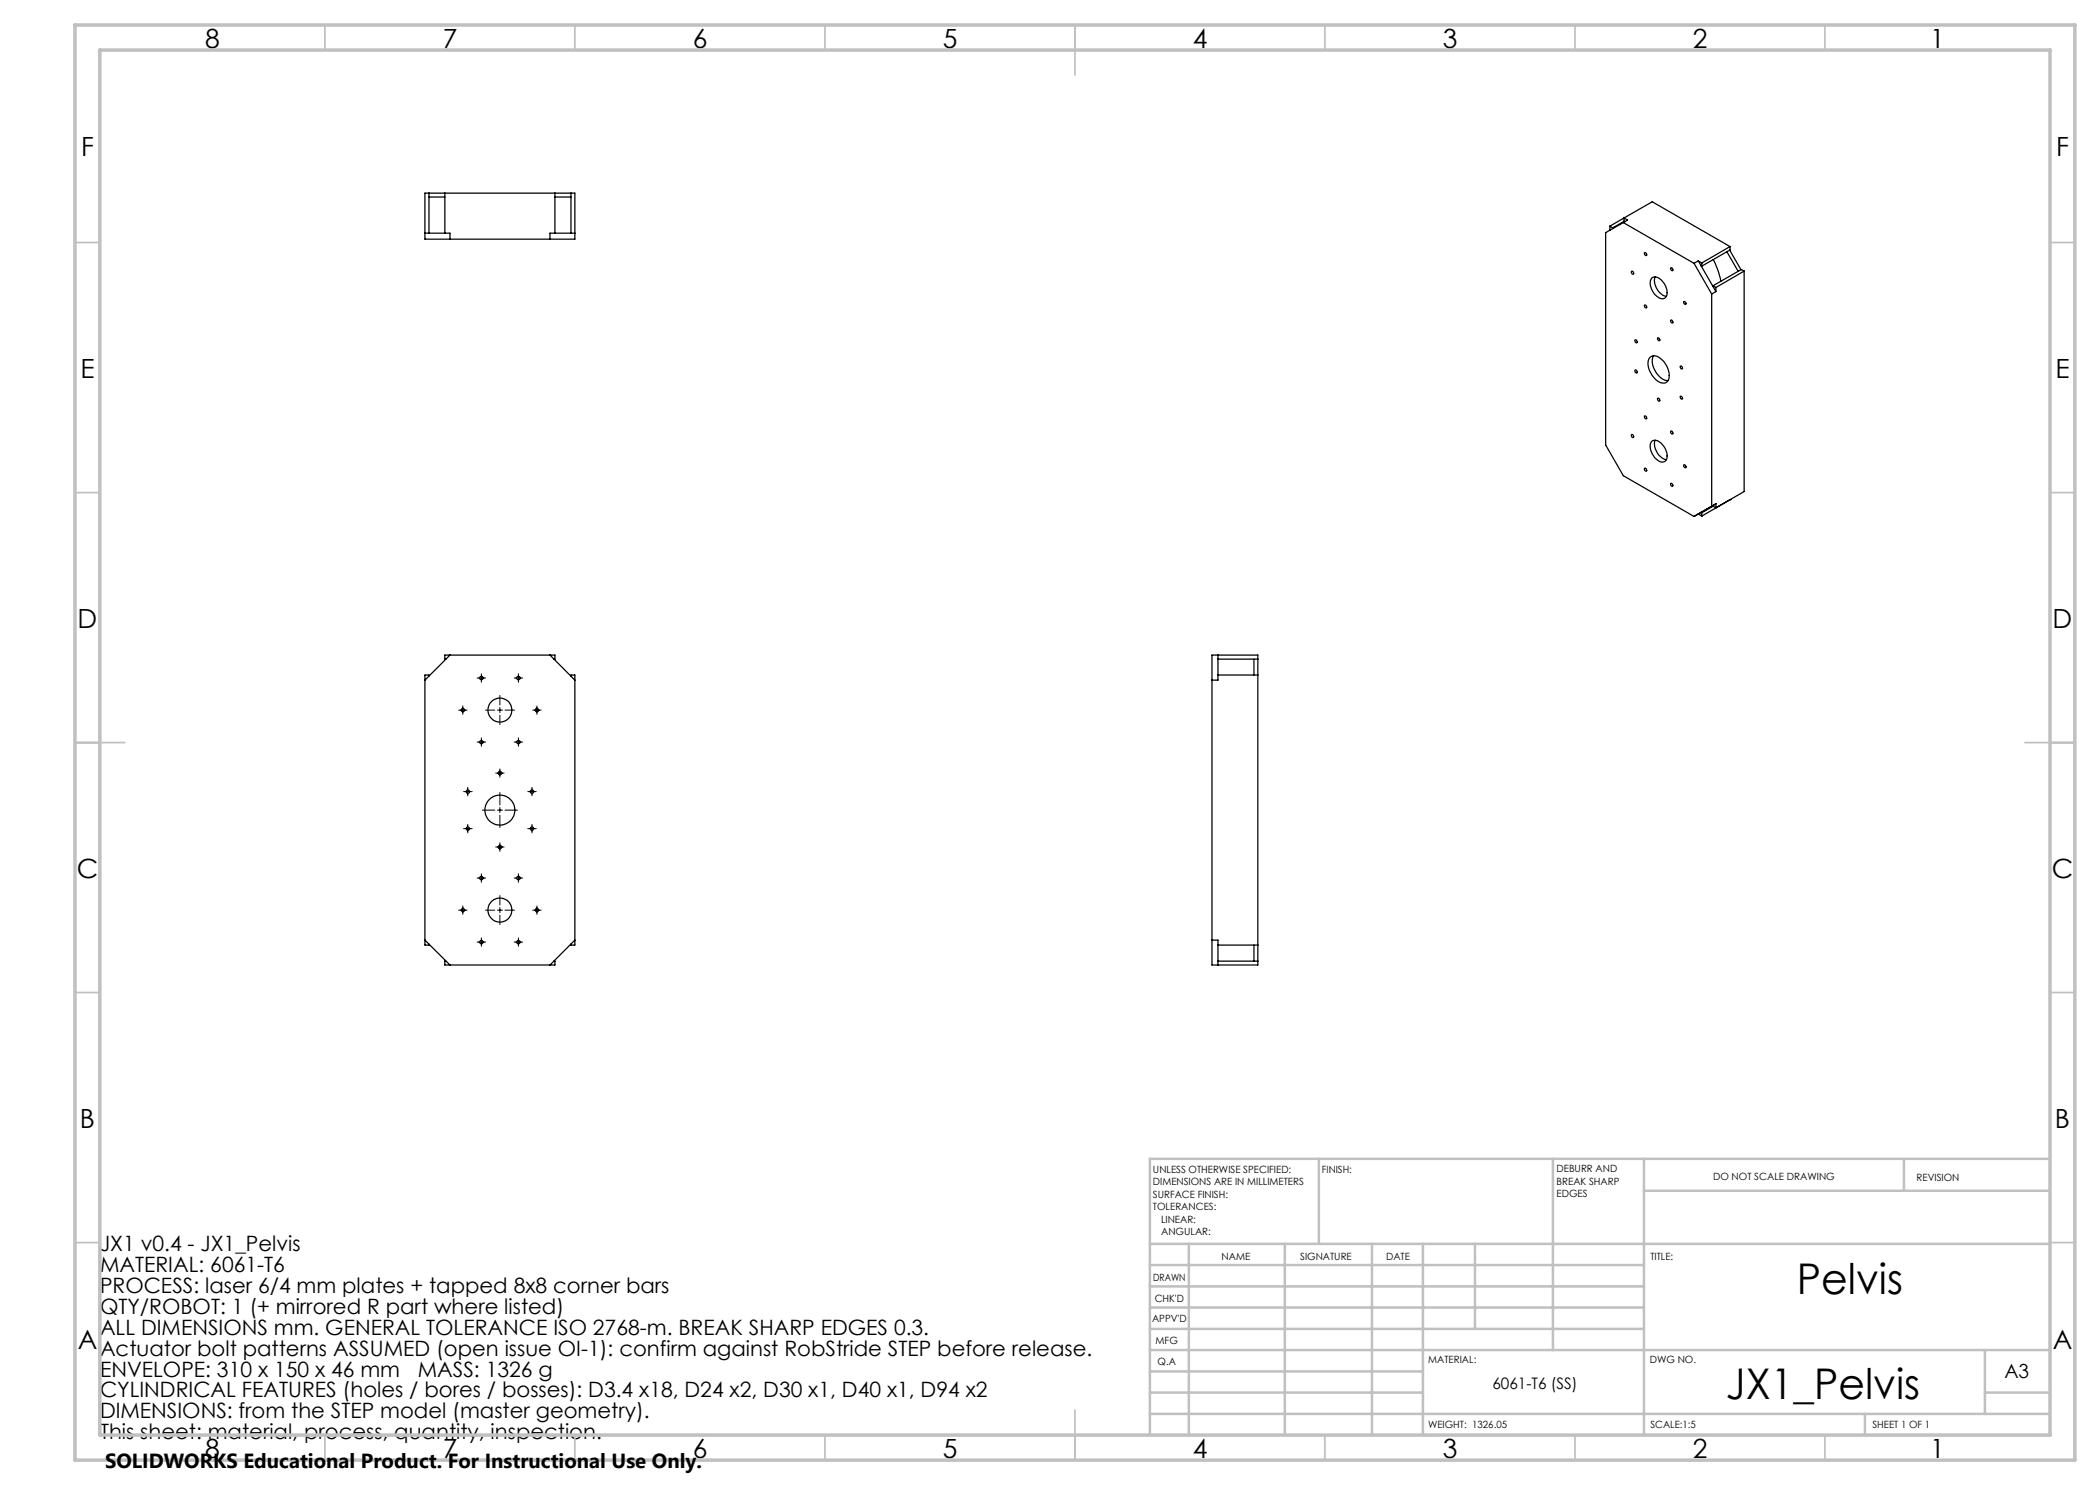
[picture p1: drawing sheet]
<svg xmlns="http://www.w3.org/2000/svg" width="420mm" height="297mm" viewBox="0 0 420 297" stroke-linecap="round" stroke-linejoin="round" font-family="sans-serif">
<g fill="none" stroke="#000" stroke-width=".25">
<path d="M85 38.6h30v9.2h-30zM85.8 38.6v8M85.8 39.4h3.2M89 38.6v8M111 38.6v8M111 39.4h3.2M114.2 38.6v8M85 46.6h5v1.2M115 46.6h-5v1.2M322 45.2l8.4-4.8 15.6 8.9M322 45.2l.5 .4M322 45.2v.9"/>
<path d="M322.5 45.6v.1M324.7 44.5l-3.6 2v42.5l3.6 6.1 14.1 8.2M324.7 44.5l14.1 8.2M324.8 44.3v-.7l.7 .4-.8 .5M324.8 44.3h.1M324.8 44.3l-2.3 1.3M326.3 54.3a.35 .35 0 0 1 .4 .1 .35 .35 0 0 1-.1 .5l-.3-.3zM328.9 50.5a.31 .31 0 0 1 .4 .2 .31 .31 0 0 1-.2 .4l-.2-.4zM330.3 55.7a1.46 1.46 0 0 1 2.1 .5 2.8 2.8 0 0 1 .8 3.2 1.45 1.45 0 0 1-2.2-.5 2.9 2.9 0 0 1-.7-3.2zM331 55.4a3.2 3.2 0 0 0 2.3 3.9M334.1 53.6a.31 .31 0 0 1 .4 .1 .31 .31 0 0 1-.1 .4l-.3-.3zM338.8 52.7l3.5 6.1"/>
<path d="M339.7 52.2l-.9 .5M339.7 52.2l.5 1M339.7 52.2l.7 .4M340.2 53.2l2.4 4.1M340.2 53.2h.2M340.4 52.6v.6M342.3 58.8v42.4M342.6 57.3l.6 1M342.6 57.1v.2M342.6 57.1l.6 .4M342.7 51.9a15.4 15.4 0 0 1 1.5 4.4M343.2 58.3l-.9 .5"/>
<path d="M343.2 57.5v.8M345.4 50.3l2.2 4M345.9 50l2.3 3.9M346 49.3l-5.6 3.3M346 49.3v.7l-5.6 3.2M348.8 54.2v44.1l-5.6 3.3M348.8 54.2l-5.6 3.3M348.8 54.2l-.5-.3-5.7 3.2M327 68a.3 .3 0 0 1 .4 .2 .3 .3 0 0 1-.2 .3l-.2-.1zM327 74a.35 .35 0 0 1 .4 .2 .35 .35 0 0 1-.1 .4l-.3-.2zM328.9 61a.35 .35 0 0 1 .4 .2 .35 .35 0 0 1-.1 .4l-.3-.2zM330 71.5a1.64 1.64 0 0 1 2.3 .4 3.9 3.9 0 0 1 1.3 4.3 1.55 1.55 0 0 1-2.3-.2 4.1 4.1 0 0 1-1.5-4.3z"/>
<path d="M330.7 71.2a3.8 3.8 0 0 0 1.4 4.3l.8 .5 .7 .1M331.5 79.7a.33 .33 0 0 1 .4 .1 .33 .33 0 0 1-.1 .5l-.2-.3zM331.5 67.6a.31 .31 0 0 1 .4 .2 .31 .31 0 0 1-.1 .4l-.3-.4zM334.1 64.1a.33 .33 0 0 1 .4 .1 .33 .33 0 0 1-.1 .4l-.2-.2zM336.1 73.2a.34 .34 0 0 1 .3 .2 .34 .34 0 0 1-.1 .4l-.2-.2zM336.1 79.2a.34 .34 0 0 1 .3 .2 .34 .34 0 0 1-.1 .4l-.2-.2zM336.7 60.4a.31 .31 0 0 1 .4 .1 .31 .31 0 0 1-.1 .4l-.3-.3zM326.3 86.9a.3 .3 0 0 1 .4 .2 .3 .3 0 0 1-.2 .4l-.2-.2zM328.9 83.2a.35 .35 0 0 1 .4 .2 .35 .35 0 0 1-.1 .4l-.3-.2zM328.9 93.7a.35 .35 0 0 1 .4 .2 .35 .35 0 0 1-.1 .4l-.3-.3zM330.3 88.3a1.46 1.46 0 0 1 2.1 .6 2.8 2.8 0 0 1 .8 3.2 1.45 1.45 0 0 1-2.2-.5 2.9 2.9 0 0 1-.7-3.3zM331 88a3.2 3.2 0 0 0 2.3 3.9"/>
<path d="M334.1 96.7a.29 .29 0 0 1 .4 .2 .29 .29 0 0 1-.1 .4zM334.1 86.3a.31 .31 0 0 1 .4 .1 .31 .31 0 0 1-.1 .4l-.3-.3zM336.7 93a.31 .31 0 0 1 .4 .1 .31 .31 0 0 1-.1 .5l-.3-.4zM346 99.9h.1M346 99.9l-5.6 3.3M339.7 102.8l-.9 .5M339.7 102.8l.7 .4M340.2 102.5l-.5 .3M340.2 102.5h.2M340.4 102.5v.7M342.3 101.2l-3.5 2.1M342.6 101.1v.1"/>
<path d="M342.6 101.1l-2.4 1.4M342.6 101.2l.6 .4M342.6 101.2l-2.2 1.3M343.2 100.7v.9M343.2 100.7l-.9 .5M343.2 100.7l-.6 .4M85.8 135.2v-.2h-.8v54h.8v-.2M89.2 131.8h-.2v-.8h22v.8h-.2M90 131l-5 5M110 131l5 5M114.2 135.2v-.2h.8v54h-.8v-.2M242.4 131h9.2v62h-9.2z"/>
<path d="M243.6 135h8M243.6 131.8h8M243.6 131v5h-1.2M250.8 131.8v3.2M85 188l5 5M89.2 192.2h-.2v.8h22v-.8h-.2M115 188l-5 5M242.4 188h1.2v5M243.6 189h8M243.6 192.2h8M250.8 189v3.2"/>
<circle cx="96.3" cy="135.6" r=".35"/>
<circle cx="103.7" cy="135.6" r=".35"/>
<circle cx="92.6" cy="142" r=".34"/>
<circle cx="93.6" cy="158.3" r=".34"/>
<circle cx="96.3" cy="148.4" r=".34"/>
<circle cx="100" cy="142" r="2.4"/>
<circle cx="100" cy="154.6" r=".35"/>
<circle cx="103.7" cy="148.4" r=".34"/>
<circle cx="106.4" cy="158.3" r=".34"/>
<circle cx="107.4" cy="142" r=".35"/>
<circle cx="93.6" cy="165.7" r=".33"/>
<circle cx="96.3" cy="175.6" r=".35"/>
<circle cx="100" cy="162" r="3"/>
<circle cx="100" cy="169.4" r=".34"/>
<circle cx="103.7" cy="175.6" r=".35"/>
<circle cx="106.4" cy="165.7" r=".33"/>
<circle cx="92.6" cy="182" r=".33"/>
<circle cx="96.3" cy="188.4" r=".35"/>
<circle cx="100" cy="182" r="2.4"/>
<circle cx="103.7" cy="188.4" r=".35"/>
<circle cx="107.4" cy="182" r=".34"/>
</g>
<g fill="none" stroke="#000" stroke-width=".2">
<path d="M95.4 135.6h1.7M96.3 134.8v1.7M100 139.1v1.9M102.8 135.6h1.7M103.7 134.8v1.7M91.7 142h1.7M92.6 141.2v1.7M92.7 158.3h1.7M93.6 157.5v1.7M95.4 148.4h1.7M96.3 147.6v1.7M97.1 142h1.9"/>
<path d="M99.1 154.6h1.7M99.5 142h1M100 141.5v1M100 143v1.9M100 153.8v1.7M100 158.5v2.5M101 142h1.9M102.8 148.4h1.7M103.7 147.6v1.7M105.6 158.3h1.6M106.4 157.5v1.7M106.5 142h1.7"/>
<path d="M107.4 141.2v1.7M92.7 165.7h1.7M93.6 164.9v1.7M95.4 175.6h1.7M96.3 174.8v1.7M96.5 162h2.5M99.1 169.4h1.7M99.5 162h1M100 161.5v1M100 163.1v2.4M100 168.6v1.7M100 179.1v1.9"/>
<path d="M101 162h2.5M102.8 175.6h1.7M103.7 174.8v1.7M105.6 165.7h1.6M106.4 164.9v1.7M91.7 182h1.7M92.6 181.2v1.7M95.4 188.4h1.7M96.3 187.6v1.7M97.1 182h1.9M99.5 182h1M100 181.5v1"/>
<path d="M100 183v1.9M101 182h1.9M102.8 188.4h1.7M103.7 187.6v1.7M106.5 182h1.7M107.4 181.2v1.7"/>
</g>
<g fill="none" stroke="#c0c0c0" stroke-width=".35">
<path d="M65 5v5M115 5v5M165 5v5M215 5v10M265 5v5M315 5v5M365 5v5M15 48.5h5M410 48.5h5M15 98.5h5M410 98.5h5M15 148.5h10"/>
<path d="M405 148.5h10M15 198.5h5M410 198.5h5M15 248.5h5M410 248.5h5M65 287v5M115 287v5M165 287v5M215 282v10M265 287v5M315 287v5M365 287v5"/>
</g>
<g fill="none" stroke="#c0c0c0" stroke-width=".5">
<path d="M263.8 231.8v17M310.6 231.8v38.2M328.8 231.8v55.2M328.8 238.2h81.2M380.8 231.8v6.4M410 231.8h-180v55.2M230 248.8h180M230 257.3h98.8M230 253h98.8M237.8 248.8v38.2M257 248.8v38.2M274.4 248.8v38.2"/>
<path d="M284.6 248.8v38.2M295 248.8v17M230 265.8h98.8M230 261.5h98.8M230 278.5h54.6M230 274.3h54.6M230 270h180M397 278.5h13M397 270v12.8M230 282.8h180M373 282.8v4.2"/>
</g>
<path d="M15 5h400v287h-400zM20 10h390v277h-390z" fill="none" stroke="#c0c0c0" stroke-width=".7"/>
<g font-size="8.5">
<text x="359.4" y="258.8">Pelvis</text>
<text x="345.2" y="279.7">JX1_Pelvis</text>
</g>
<g font-size="5.3">
<text x="41" y="9.5">8</text>
<text x="88.5" y="9.5">7</text>
<text x="138.5" y="9.5">6</text>
<text x="188.5" y="9.5">5</text>
<text x="238.5" y="9.5">4</text>
<text x="288.5" y="9.5">3</text>
<text x="338.5" y="9.5">2</text>
<text x="386" y="9.5">1</text>
<text x="16.2" y="31.2">F</text>
<text x="411.2" y="31.2">F</text>
<text x="16.1" y="75.5">E</text>
<text x="411.1" y="75.5">E</text>
<text x="15.5" y="125.5">D</text>
<text x="410.5" y="125.5">D</text>
<text x="15.4" y="175.5">C</text>
<text x="410.4" y="175.5">C</text>
<text x="16" y="225.5">B</text>
<text x="411" y="225.5">B</text>
<text x="15.5" y="269.7">A</text>
<text x="410.5" y="269.7">A</text>
<text x="41" y="291.5">8</text>
<text x="88.5" y="291.5">7</text>
<text x="138.5" y="291.5">6</text>
<text x="188.5" y="291.5">5</text>
<text x="238.5" y="291.5">4</text>
<text x="288.5" y="291.5">3</text>
<text x="338.5" y="291.5">2</text>
<text x="386" y="291.5">1</text>
</g>
<g font-size="4.2">
<text x="20" y="250.3">JX1 v0.4 - JX1_Pelvis</text>
<text x="20" y="254.4">MATERIAL: 6061-T6</text>
<text x="20" y="258.6">PROCESS: laser 6/4 mm plates + tapped 8x8 corner bars</text>
<text x="20" y="262.8">QTY/ROBOT: 1 (+ mirrored R part where listed)</text>
<text x="20" y="267">ALL DIMENSIONS mm. GENERAL TOLERANCE ISO 2768-m. BREAK SHARP EDGES 0.3.</text>
<text x="20" y="271.1">Actuator bolt patterns ASSUMED (open issue OI-1): confirm against RobStride STEP before release.</text>
<text x="20" y="275.3">ENVELOPE: 310 x 150 x 46 mm</text>
<text x="83.6" y="275.3">MASS: 1326 g</text>
<text x="20" y="279.5">CYLINDRICAL FEATURES (holes / bores / bosses): D3.4 x18, D24 x2, D30 x1, D40 x1, D94 x2</text>
<text x="20" y="283.7">DIMENSIONS: from the STEP model (master geometry).</text>
<text x="20" y="287.8">This sheet: material, process, quantity, inspection.</text>
</g>
<text font-size="4.1" x="21" y="293.7">SOLIDWORKS Educational Product. For Instructional Use Only.</text>
<text font-size="3.9" x="400.9" y="275.5">A3</text>
<text font-size="3.2" x="298.5" y="277.9">6061-T6 (SS)</text>
<g font-size="2">
<text x="230.6" y="234.6">UNLESS OTHERWISE SPECIFIED:</text>
<text x="230.6" y="237.1">DIMENSIONS ARE IN MILLIMETERS</text>
<text x="230.6" y="239.6">SURFACE FINISH:</text>
<text x="264.4" y="234.6">FINISH:</text>
<text x="311.3" y="234.5">DEBURR AND</text>
<text x="311.3" y="237">BREAK SHARP</text>
<text x="311.3" y="239.5">EDGES</text>
<text x="342.6" y="236">DO NOT SCALE DRAWING</text>
<text x="383.3" y="236.2">REVISION</text>
<text x="230.6" y="242.1">TOLERANCES:</text>
<text x="232.2" y="244.6">LINEAR:</text>
<text x="232.2" y="247.1">ANGULAR:</text>
<text x="244.3" y="252">NAME</text>
<text x="260" y="251.9">SIGNATURE</text>
<text x="277.2" y="251.9">DATE</text>
<text x="330.1" y="251.9">TITLE:</text>
<text x="230.6" y="256.1">DRAWN</text>
<text x="230.9" y="260.3">CHK'D</text>
<text x="230.4" y="264.4">APPV'D</text>
<text x="231.1" y="268.8">MFG</text>
<text x="231.5" y="273">Q.A</text>
<text x="285.6" y="272.5">MATERIAL:</text>
<text x="330" y="272.5">DWG NO.</text>
<text x="285.6" y="285.5">WEIGHT: 1326.05</text>
<text x="330.1" y="285.6">SCALE:1:5</text>
<text x="374.5" y="285.6">SHEET 1 OF 1</text>
</g>
</svg>
